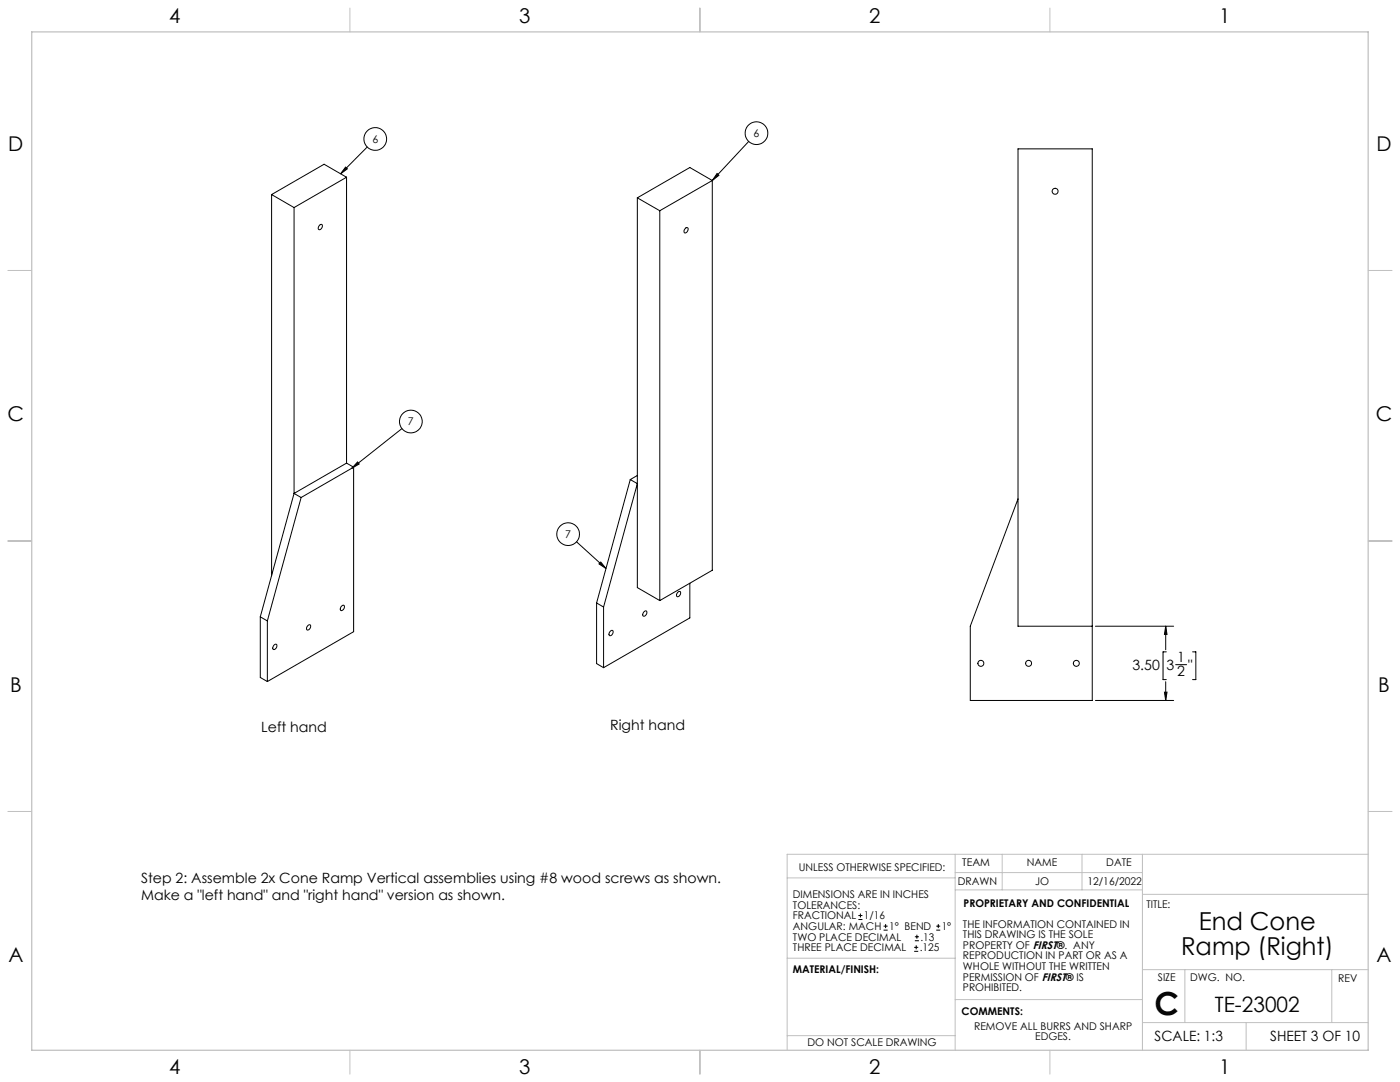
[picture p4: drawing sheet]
<svg xmlns="http://www.w3.org/2000/svg" width="559mm" height="432mm" viewBox="0 0 559 432" stroke-linecap="round" stroke-linejoin="round" font-family="sans-serif">
<g fill="none" stroke="#c0c0c0" stroke-width=".4">
<path d="M139.7 3.2v9.5M279.4 3.2v9.5M419.1 3.2v9.5M3.1 107.9h9.6M546.1 107.9h9.5M3.1 215.9h9.6M546.1 215.9h9.5M3.1 323.8h9.6M546.1 323.8h9.5M314.2 350.3h67M381.2 340.9v78.2M381.2 355.1h74.8"/>
<path d="M381.2 348.2h74.8M400 340.9v14.2M431.9 340.9v14.2M456 340.9v78.2M456 356.9h90.1M546.1 340.9h-231.9v78.2M314.2 382.4h67.2M381.2 398.9h74.8M456 387h90.1M472.9 387v21.1M531.6 387v21.1M139.7 419.1v9.6"/>
<path d="M279.4 419.1v9.6M314.2 413.3h67M419.1 419.1v9.6M456 408.1h90.1M497.4 408.1v11"/>
</g>
<path d="M12.7 12.7h533.4v406.4h-533.4z" fill="none" stroke="#c0c0c0" stroke-width=".5"/>
<g fill="none" stroke="#000" stroke-width=".4">
<path d="M146.6 58.7l-10.6 10.7M298.8 56.4l-14.5 15.6M108.4 77.6v152.2M108.4 77.6l9 5.2M137.9 66.7l.7 .7-2.6 2zM138.3 70.7v114.1M138.3 70.7l-20.9 12.1M138.3 70.7l-8.9-5.2-21 12.1M254.4 79v155.5l8.9 5.2M254.4 79l8.9 5.1M284.3 72v155.6l-21 12.1M284.3 72l-21 12.1"/>
<path d="M284.3 72l-9-5.1-20.9 12.1M286.2 69.3l.7 .7-2.6 2zM117.4 82.8v114.1M127.6 89.9l.5-.4a1.15 1.15 0 0 1 .4 1.4 1.15 1.15 0 0 1-1.3 .7l-.2-.8zM263.3 84.1v155.6M273.6 91.1l.5-.3a1.13 1.13 0 0 1 .6 1.2 1.13 1.13 0 0 1-1 .9 .92 .92 0 0 1-.8-.8 .92 .92 0 0 1 .7-1zM160.4 171l-19.9 15.8M117.4 196.9l-13.5 49.3M117.4 196.9l2.8 1.6M120.2 198.5l-13.5 49.3M138.3 184.8l2.8 1.6M138.3 184.8l-20.9 12.1"/>
<path d="M141.1 186.4l-20.9 12.1M141.1 186.4v65.7l-34.4 19.9M142.7 184.4l.7 .8-2.9 1.6zM251.6 191.4l-13.5 49.2M251.6 191.4l2.8 1.6-13.5 49.3M254.4 189.8l-2.8 1.6M406.3 199.1l-19 50.8v29.6h48.7v-220.1h-29.7v190.5h29.7M230.1 216.2l11.8 10.7M239.8 224.3l2.1 2.6-2.8-1.9zM270.7 236.3l.5-.3a1.16 1.16 0 0 1 .5 1.3 1.16 1.16 0 0 1-1 .8 .97 .97 0 0 1-.8-.9 .97 .97 0 0 1 .8-.9zM275.3 232.8v13.8l-34.4 19.9M103.9 246.2l2.8 1.6"/>
<path d="M103.9 246.2v24.2l2.8 1.6M106.7 247.8v24.2M109.5 257.3l.3-.2a.88 .88 0 0 1 .9 .8 .88 .88 0 0 1-.7 1l-.5 .3a.99 .99 0 0 1-.7-.9 .99 .99 0 0 1 .7-1zM123 249.6l.5-.3a1.16 1.16 0 0 1 .5 1.3 1.16 1.16 0 0 1-1 .8 .97 .97 0 0 1-.7-.9 .97 .97 0 0 1 .7-.9zM136.2 242l.5-.4a.88 .88 0 0 1 .9 .7 .88 .88 0 0 1-.6 1l-.8 .4-.3-.3zM238.1 240.6l2.8 1.7M238.1 240.6v24.2l2.8 1.7M240.9 242.3v24.2M243.7 251.8l.6-.3a1.2 1.2 0 0 1 .2 1.5 1.2 1.2 0 0 1-1.3 .6l-.1-.8zM257.2 244l.3-.2a.88 .88 0 0 1 .8 .8 .88 .88 0 0 1-.6 1l-.5 .3a.99 .99 0 0 1-.7-.9 .99 .99 0 0 1 .7-1zM437.2 249.9h31.3M465.3 249.9v9.4"/>
<path d="M465.3 249.9l.5 3.3h-1zM437.2 279.5h31.3M464.8 276.2h1l-.5 3.3zM465.3 272.1v7.4M465.5 260.1h-1.3v11.1h1.3M469.3 265.3h4.3M476 260.1h1.3v11.1h-1.3M342.6 367h1.6M342.6 365.4h1.6M343.4 364.6v1.5M352.7 371.2h1.6M352.7 369.6h1.6"/>
<path d="M353.5 368.8v1.6M364.9 379.7h1.6M364.9 378.1h1.6M365.2 375.4h1.6M365.2 373.8h1.6M365.7 377.3v1.5M366 373v1.6M373.7 371.2h1.6M373.7 369.6h1.6M374.5 368.8v1.6"/>
<circle cx="149.8" cy="55.5" r="4.5"/>
<circle cx="301.9" cy="53.2" r="4.5"/>
<circle cx="421.2" cy="76.3" r="1.2"/>
<circle cx="164" cy="168.2" r="4.5"/>
<circle cx="226.8" cy="213.2" r="4.5"/>
<circle cx="391.5" cy="264.7" r="1.2"/>
<circle cx="410.6" cy="264.7" r="1.2"/>
<circle cx="429.6" cy="264.7" r="1.2"/>
</g>
<g fill="#000">
<path d="M286.2 69.3l.7 .7-2.6 2zM239.8 224.3l2.1 2.6-2.8-1.9zM142.7 184.4l.7 .8-2.9 1.6zM137.9 66.7l.7 .7-2.6 2z"/>
<path d="M465.3 249.9l.5 3.3h-1zM464.8 276.2h1l-.5 3.3z"/>
</g>
<text font-size="12.7" x="460.9" y="405.2">C</text>
<g font-size="9.9">
<text x="478.5" y="371.2">End Cone</text>
<text x="471.4" y="381.1">Ramp (Right)</text>
</g>
<text font-size="8.5" x="484.9" y="404">TE-23002</text>
<g font-size="8.1">
<text x="67.6" y="9.3">4</text>
<text x="207.3" y="9.3">3</text>
<text x="347" y="9.3">2</text>
<text x="486.7" y="9.3">1</text>
<text x="3.3" y="60.1">D</text>
<text x="549.4" y="60.1">D</text>
<text x="3" y="168">C</text>
<text x="549.1" y="168">C</text>
<text x="4" y="276">B</text>
<text x="550.1" y="276">B</text>
<text x="3.3" y="383.9">A</text>
<text x="549.4" y="383.9">A</text>
<text x="67.6" y="428.4">4</text>
<text x="207.3" y="428.4">3</text>
<text x="347" y="428.4">2</text>
<text x="486.7" y="428.4">1</text>
</g>
<g font-size="5.6">
<text x="452" y="267.5">3.50</text>
<text x="465.5" y="267.5">3</text>
<text x="469.9" y="264.4">1</text>
<text x="469.9" y="270">2</text>
<text x="474.3" y="267.5">&quot;</text>
<text x="104.3" y="292">Left hand</text>
<text x="243.6" y="291.4">Right hand</text>
<text x="56.3" y="352.2">Step 2: Assemble 2x Cone Ramp Vertical assemblies using #8 wood screws as shown.</text>
<text x="56.3" y="359.2">Make a &quot;left hand&quot; and &quot;right hand&quot; version as shown.</text>
<text x="460.9" y="415.2">SCALE: 1:3</text>
<text x="507" y="415.2">SHEET 3 OF 10</text>
</g>
<g font-size="4.2">
<text x="148.6" y="57">6</text>
<text x="300.8" y="54.6">6</text>
<text x="162.8" y="169.7">7</text>
<text x="225.6" y="214.7">7</text>
<text x="318.8" y="347.7">UNLESS OTHERWISE SPECIFIED:</text>
<text x="384.1" y="345.5">TEAM</text>
<text x="409.9" y="345.7">NAME</text>
<text x="441.6" y="345.7">DATE</text>
<text x="382.3" y="353.3">DRAWN</text>
<text x="413.2" y="353.3">JO</text>
<text x="434" y="353.3">12/16/2022</text>
<text x="316.5" y="358.5">DIMENSIONS ARE IN INCHES</text>
<text x="316.5" y="362.7">TOLERANCES:</text>
<text x="384.6" y="361.9">PROPRIETARY AND CONFIDENTIAL</text>
<text x="457.6" y="362.3">TITLE:</text>
<text x="316.5" y="371.2">ANGULAR: MACH</text>
<text x="316.5" y="366.9">FRACTIONAL</text>
<text x="344.8" y="366.9">1/16</text>
<text x="354.9" y="371.2">1° BEND</text>
<text x="375.9" y="371.2">1°</text>
<text x="384.4" y="370.2">THE INFORMATION CONTAINED IN</text>
<text x="316.5" y="375.4">TWO PLACE DECIMAL</text>
<text x="367.4" y="375.4">.13</text>
<text x="384.4" y="374.4">THIS DRAWING IS THE SOLE</text>
<text x="316.5" y="379.6">THREE PLACE DECIMAL</text>
<text x="367.1" y="379.6">.125</text>
<text x="384.4" y="378.6">PROPERTY OF FIRST®. ANY</text>
<text x="384.4" y="382.9">REPRODUCTION IN PART OR AS A</text>
<text x="316.5" y="388.4">MATERIAL/FINISH:</text>
<text x="384.4" y="387.1">WHOLE WITHOUT THE WRITTEN</text>
<text x="384.4" y="391.3">PERMISSION OF FIRST® IS</text>
<text x="384.4" y="395.6">PROHIBITED.</text>
<text x="462.2" y="391.3">SIZE</text>
<text x="475.1" y="391.3">DWG. NO.</text>
<text x="534.1" y="391.8">REV</text>
<text x="383.8" y="405.1">COMMENTS:</text>
<text x="388.8" y="410.9">REMOVE ALL BURRS AND SHARP</text>
<text x="322.3" y="417.6">DO NOT SCALE DRAWING</text>
<text x="413.2" y="415.2">EDGES.</text>
</g>
</svg>
